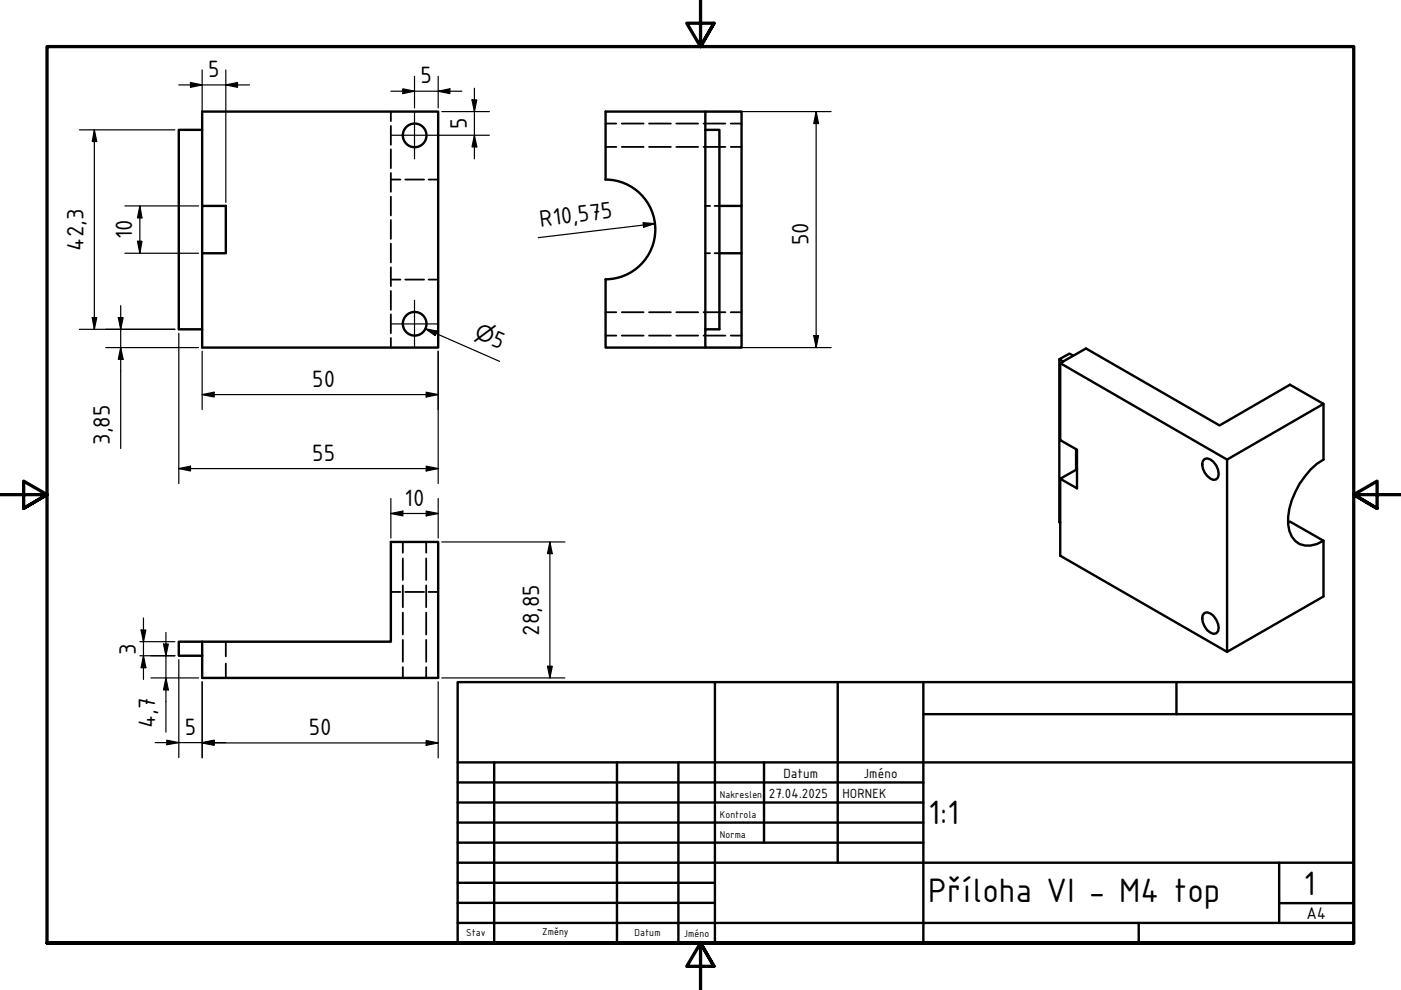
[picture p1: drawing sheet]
<svg xmlns="http://www.w3.org/2000/svg" width="297mm" height="210mm" viewBox="0 0 297 210" stroke-linecap="round" stroke-linejoin="round" font-family="sans-serif">
<g fill="none" stroke="#000" stroke-width=".38">
<path d="M82.9 38.1h2M82.9 23.7v2M82.9 26.7v4M82.9 31.7v4M82.9 36.7v4M85.9 38.1h4M90.9 38.1h2M128.4 26.2h2.3M128.4 31.2h2.3M131.8 26.2h4.7M131.8 31.2h4.7M137.6 26.2h4.6"/>
<path d="M137.6 31.2h4.6M143.4 26.2h4.6M143.4 31.2h4.6M149.2 26.2h4.6M149.2 31.2h4.6M154.9 26.2h2.3M154.9 31.2h2.3M82.9 59.3h2M82.9 41.7v4M82.9 46.6v4M82.9 51.7v4M82.9 56.7v4"/>
<path d="M85.9 59.3h4M90.9 59.3h2M149.5 53.7h1.1M149.5 43.7h1.1M151.5 53.7h1M151.5 43.7h1M82.9 61.7v4M82.9 66.6v4M82.9 71.7v2M128.4 66.2h2.3M128.4 71.2h2.3M131.8 66.2h4.7"/>
<path d="M131.8 71.2h4.7M137.6 66.2h4.6M137.6 71.2h4.6M143.4 66.2h4.6M143.4 71.2h4.6M149.2 66.2h4.6M149.2 71.2h4.6M154.9 66.2h2.3M154.9 71.2h2.3M85.4 114.9v2.3M85.4 118.4v4.6M90.4 114.9v2.3"/>
<path d="M90.4 118.4v4.6M47.9 136.1v3.1M82.9 125.5h2M85.4 124.1v4.6M85.4 129.9v4.6M85.4 135.7v4.6M85.9 125.5h4M90.4 124.1v4.6M90.4 129.9v4.6M90.4 135.7v4.6M90.9 125.5h2M47.9 140.7v3"/>
<path d="M85.4 141.4v2.3M90.4 141.4v2.3"/>
</g>
<g fill="none" stroke="#000" stroke-width=".51">
<path d="M42.9 27.5h-5v42.3h5M149.5 27.5v-3.8h7.7v20M149.5 23.7h-21.1v14.4a10.6 10.6 0 0 1 10.5 10.5 10.6 10.6 0 0 1-10.5 10.6M42.9 43.7h5v10h-5zM42.9 43.7v-20h50v50h-50v-20M128.4 59.3v14.4h21.1M152.5 43.7h4.7v10h-4.7M157.2 53.7v20h-7.7v-3.9h3v-42.3h-3v42.3M224.6 76.2v34.5l.2 .1M224.8 77l35.4 20.4M227.5 75.4l-.7-.4-2.2 1.2 .8 .5M228.2 95.2v4.4"/>
<path d="M228.3 99.5l-3.5 2 3.5 2v-8.2l-3.5-2v-16.3l5.5-3.1 28.3 16.3 14.9-8.6 7.1 4v11.8a16.2 16.2 0 0 0-7.5 13.8 4.5 4.5 0 0 0 3.6 4.5h1.2l1.3-.3 1.4-.7M255.4 97.3a2.18 2.18 0 0 1 2.5 1.4 2.28 2.28 0 0 1 0 2.9 2.22 2.22 0 0 1-2.5-1.4 2.2 2.2 0 0 1 0-2.9zM280.6 85.6l-20.4 11.8v40.8l20.4-11.7v-11.8M224.8 101.5v16.3l35.4 20.4M273.1 110.8l.4-.2 7.1 4.1M42.9 136.1h40v-21.2h10v28.8h-50v-7.6h-5v2.9h5M255.4 130a2.14 2.14 0 0 1 2.5 1.4 2.2 2.2 0 0 1 0 2.9 2.22 2.22 0 0 1-2.5-1.5 2.2 2.2 0 0 1 0-2.8z"/>
<circle cx="87.9" cy="28.7" r="2.51"/>
<circle cx="87.9" cy="68.6" r="2.51"/>
</g>
<path d="M148.5 -.1v10l-2.9-5h5.8l-2.9 5 2.9-5M0 104.9h10l-5-2.9v5.8l5-2.9-5 2.9M297 104.9h-10l5-2.9v5.8l-5-2.9 5 2.9M10 199.9v-190h277v190h-277h277M151.4 204.9l-2.9-5 2.9 5h-5.8l2.9-5v10" fill="none" stroke="#000" stroke-width=".7"/>
<!-- layer: Nadpis (ISO) -->
<g fill="none" stroke="#000" stroke-width=".51">
<path d="M97 144.6h190v55.3h-190zM151.6 144.6v55.3M177.6 144.6v38.3M195.8 151.4h91.2M195.8 144.6v55.3M249.4 144.6v6.8M97 165.9h98.8M97 170.2h98.8M97 174.4h98.8M97 178.7h98.8M97 161.6h190M104.8 161.6v38.3"/>
<path d="M130.8 161.6v38.3M143.8 161.6v38.3M162 161.6v17.1M97 195.7h190M97 182.9h190M97 187.2h54.6M97 191.4h54.6M241.4 195.7v4.2M271.2 191.5h15.8M271.2 182.9v12.8"/>
</g>
<g fill="none" stroke="#000" stroke-width=".25">
<path d="M37.9 18h15M40.4 17.5l2.5 .5-2.5 .5zM42.9 14.8v28.1M47.9 18l2.5-.5v1zM47.9 14.8v28.1M82.9 19.3h15M85.4 18.8l2.5 .5-2.5 .5zM87.9 16.2v6.7M92.9 19.3l2.5-.5v1zM92.9 16.2v6.7M100.6 18.7v15M16.8 27.5h20.3"/>
<path d="M20 27.5l.5 2.5h-.9zM20 27.5v42.3M92.9 28.7h10.9M93.7 23.7h10.1M100.1 21.2h1l-.5 2.5zM100.6 28.7l.5 2.5h-1zM150.4 23.7h25.8M173 23.7l.5 2.5h-1zM173 23.7v50M26.5 53.7h15.6M26.5 43.7h15.6M29.1 51.2h1l-.4 2.5z"/>
<path d="M29.7 43.7l.4 2.5h-1zM29.7 43.7v10M136.3 47.2l2.6 .2-2.4 .8zM138.9 47.4l-24.8 3M16.8 69.8h20.3M19.6 67.3h.9l-.5 2.5zM22.4 73.7h19.7M25.1 67.3h1l-.5 2.5zM25.6 73.7l.5 2.5h-1zM25.6 64.8v30.3M37.9 70.6v31.9M42.9 74.5v12.3"/>
<path d="M90.2 69.7l2.4 .5-.3 1zM90.2 69.7l15.7 6.9M92.9 74.5v28M150.4 73.7h25.8M172.5 71.2h1l-.5 2.5zM37.9 99.3l2.5-.5v1.1zM37.9 99.3h55M42.9 83.7l2.5-.5v1zM42.9 83.7h50M90.4 83.2l2.5 .5-2.5 .5zM90.4 98.8l2.5 .5-2.5 .6zM82.9 108.9l2.5-.5v1z"/>
<path d="M82.9 108.9h10M82.9 105.7v8.4M90.4 108.4l2.5 .5-2.5 .5zM92.9 105.7v8.4M93.7 114.9h26.1M116.6 114.9l.5 2.5h-1zM116.6 114.9v28.8M29.7 139h7.4M29.7 136.1h7.4M29.9 133.6h1l-.5 2.5zM30.4 139l.5 2.6h-1zM30.4 131v13.1"/>
<path d="M34.7 136.6h1l-.5 2.4zM35.2 134.1v21.1M37.9 139.9v20.7M32 143.7h10.1M32.9 157.5h15M35.2 143.7l.5 2.6h-1zM35.4 156.9l2.5 .6-2.5 .4zM42.9 157.5l2.5-.5v1zM42.9 157.5l2.5-.6v1zM42.9 144.6v16.1M42.9 157.5h50M90.4 157l2.5 .5-2.5 .5z"/>
<path d="M92.9 144.6v16.1M93.7 143.7h26.1M116.1 141.3h1l-.5 2.4z"/>
</g>
<g fill="#000">
<path d="M40.4 17.5l2.5 .5-2.5 .5zM47.9 18l2.5-.5v1zM85.4 18.8l2.5 .5-2.5 .5zM92.9 19.3l2.5-.5v1zM20 27.5l.5 2.5h-.9zM100.1 21.2h1l-.5 2.5zM100.6 28.7l.5 2.5h-1zM173 23.7l.5 2.5h-1zM29.1 51.2h1l-.4 2.5zM29.7 43.7l.4 2.5h-1zM136.3 47.2l2.6 .2-2.4 .8zM19.6 67.3h.9l-.5 2.5z"/>
<path d="M25.1 67.3h1l-.5 2.5zM25.6 73.7l.5 2.5h-1zM90.2 69.7l2.4 .5-.3 1zM172.5 71.2h1l-.5 2.5zM37.9 99.3l2.5-.5v1.1zM42.9 83.7l2.5-.5v1zM90.4 83.2l2.5 .5-2.5 .5zM90.4 98.8l2.5 .5-2.5 .6zM82.9 108.9l2.5-.5v1zM90.4 108.4l2.5 .5-2.5 .5zM116.6 114.9l.5 2.5h-1zM29.9 133.6h1l-.5 2.5z"/>
<path d="M34.7 136.6h1l-.5 2.4zM30.4 139l.5 2.6h-1zM35.4 156.9l2.5 .6-2.5 .4zM35.2 143.7l.5 2.6h-1zM42.9 157.5l2.5-.5v1zM42.9 157.5l2.5-.6v1zM90.4 157l2.5 .5-2.5 .5zM116.1 141.3h1l-.5 2.4z"/>
</g>
<path d="M82.9 28.7h10M87.9 23.7v10M82.9 68.7h10M87.9 63.7v10" fill="none" stroke="#000" stroke-width=".25"/>
<g font-size="7.7">
<text x="196.8" y="174.8">1:1</text>
<text x="196.8" y="191.3">Příloha VI - M4 top</text>
<text x="276.4" y="189.7">1</text>
</g>
<g font-size="5.4">
<text x="44.1" y="16.4">5</text>
<text x="89.2" y="17.7">5</text>
<text x="99" y="27.4" transform="rotate(-90 99 27.4)">5</text>
<text x="17.7" y="53.1" transform="rotate(-90 17.7 53.1)">42,3</text>
<text x="28" y="50.8" transform="rotate(-90 28 50.8)">10</text>
<text x="114.6" y="48" transform="rotate(-7 114.6 48)">R10,575</text>
<text x="171.4" y="52" transform="rotate(-90 171.4 52)">50</text>
<text x="103.9" y="73.1" transform="rotate(24 103.9 73.1)">5</text>
<text x="66.2" y="82.1">50</text>
<text x="23.3" y="94.3" transform="rotate(-90 23.3 94.3)">3,85</text>
<text x="66.2" y="97.8">55</text>
<text x="85.8" y="107.3">10</text>
<text x="114.3" y="134.8" transform="rotate(-90 114.3 134.8)">28,85</text>
<text x="28.8" y="138.8" transform="rotate(-90 28.8 138.8)">3</text>
<text x="32.9" y="154.4" transform="rotate(-90 32.9 154.4)">4,7</text>
<text x="39.2" y="155.8">5</text>
<text x="65.5" y="155.9">50</text>
</g>
<text font-size="4.6" x="100.4" y="71.5" transform="rotate(24 100.4 71.5)">⌀</text>
<text font-size="3.9" x="277" y="194.9">A4</text>
<g font-size="3">
<text x="166.1" y="164.9">Datum</text>
<text x="183.1" y="164.9">Jméno</text>
<text x="163" y="169.1">27.04.2025</text>
<text x="178.6" y="169.1">HORNEK</text>
</g>
<g font-size="2.3">
<text x="152.6" y="169.1">Nakreslen</text>
<text x="152.6" y="173.4">Kontrola</text>
<text x="152.6" y="177.6">Norma</text>
<text x="98.8" y="198.5">Stav</text>
<text x="114.9" y="198.3">Změny</text>
<text x="134.6" y="198.5">Datum</text>
<text x="145" y="198.6">Jméno</text>
</g>
</svg>
